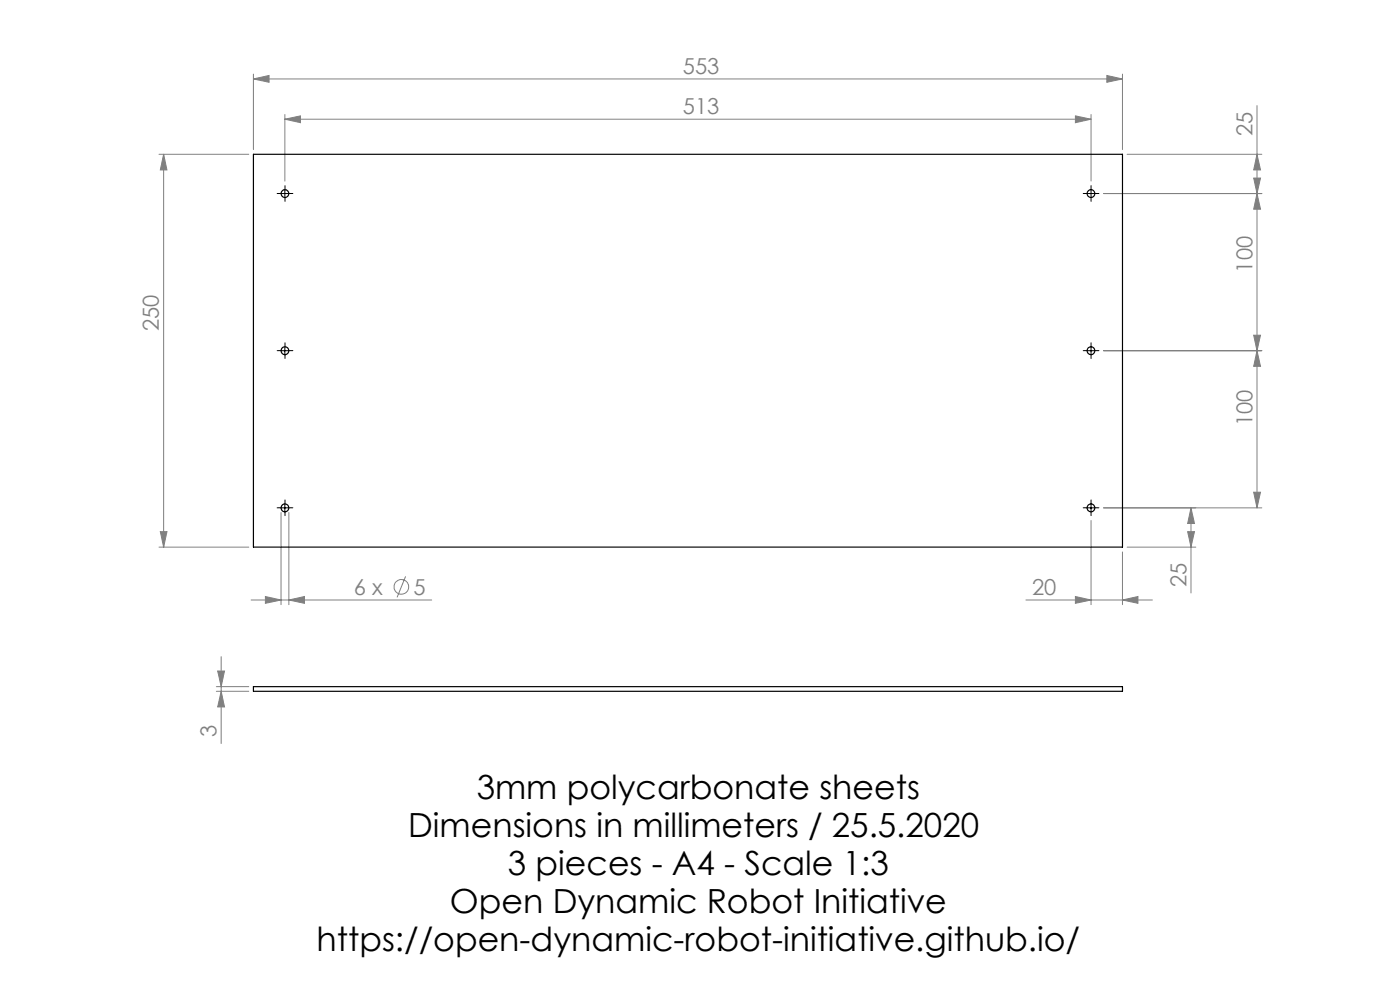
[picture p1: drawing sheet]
<svg xmlns="http://www.w3.org/2000/svg" width="297mm" height="210mm" viewBox="0 0 297 210" stroke-linecap="round" stroke-linejoin="round" font-family="sans-serif">
<g fill="none" stroke="#808080" stroke-width=".21">
<path d="M53.8 16.7l3.3-.7v1.5zM53.8 15.7v16M53.8 16.7h184.3M234.8 16l3.3 .7-3.3 .8zM238.1 15.7v16M33.7 32.7h19.1M34.7 32.7l.7 3.3h-1.4zM34.7 32.7v83.4M60.4 25.3l3.3-.7v1.4zM60.4 24.3v14.1M60.4 25.3h171.1M228.1 24.6l3.4 .7-3.4 .7z"/>
<path d="M231.5 24.3v14.1M239.1 32.7h28.6M266 37.8h1.4l-.7 3.3zM266.7 22.4v85.3M266.7 32.7l.7 3.3h-1.4zM266.7 41.1l.7 3.3h-1.4zM267.7 41.1h-33.6M234.1 74.4h33.6M266 71.1h1.4l-.7 3.3zM266.7 74.4l.7 3.3h-1.4zM33.7 116.1h19.1M34 112.8h1.4l-.7 3.3z"/>
<path d="M59.6 108.7v19.6M61.3 108.7v19.6M231.5 110.4v17.9M234.1 107.7h33.6M238.1 117.1v11.2M239.1 116.1h14.6M252 112.8h1.4l-.7 3.3zM252.7 107.7v18.1M252.7 107.7l.7 3.3h-1.4zM266 104.4h1.4l-.7 3.3zM46.9 139.3v18.4M53.3 127.3h38.3"/>
<path d="M56.3 126.5l3.3 .8-3.3 .7zM61.3 127.3l3.3-.8v1.5zM86 122.3l-1.8 4.4M217.6 127.3h26.9M228.1 126.5l3.4 .8-3.4 .7zM238.1 127.3l3.3-.8v1.5zM45.9 145.7h6.9M45.9 146.6h6.9M46.2 142.3h1.4l-.7 3.4zM46.9 146.6l.7 3.4h-1.4z"/>
<circle cx="85.1" cy="124.5" r="1.56"/>
</g>
<g fill="none" stroke="#000" stroke-width=".21" stroke-dasharray="15.2 1.3 1.3 1.3">
<path d="M59.6 41h-.8M60.5 40.2v-.8M60.5 41.9v.8M61.3 41h.8M230.6 41h-.8M231.5 40.2v-.8M231.5 41.9v.8M232.3 41h.8M59.6 74.4h-.8M60.5 73.5v-.8M60.5 75.2v.8M61.3 74.4h.8"/>
<path d="M230.6 74.4h-.8M231.5 73.5v-.8M231.5 75.2v.8M232.3 74.4h.8M59.6 107.7h-.8M60.5 106.9v-.9M60.5 108.5v.9M61.3 107.7h.8M230.6 107.7h-.8M231.5 106.9v-.9M231.5 108.5v.9M232.3 107.7h.8"/>
</g>
<path d="M59.6 41.1h1.7M60.4 40.2v1.7M230.6 41.1h1.7M231.5 40.2v1.7M59.6 74.4h1.7M60.4 73.6v1.6M230.6 74.4h1.7M231.5 73.6v1.6M59.6 107.7h1.7M60.4 106.9v1.7M230.6 107.7h1.7M231.5 106.9v1.7" fill="none" stroke="#000" stroke-width=".21"/>
<g fill="#808080">
<path d="M56.3 126.5l3.3 .8-3.3 .7zM61.3 127.3l3.3-.8v1.5zM60.4 25.3l3.3-.7v1.4zM228.1 24.6l3.4 .7-3.4 .7z"/>
<path d="M228.1 126.5l3.4 .8-3.4 .7zM238.1 127.3l3.3-.8v1.5z"/>
<path d="M234.8 16l3.3 .7-3.3 .8zM53.8 16.7l3.3-.7v1.5z"/>
<path d="M266 104.4h1.4l-.7 3.3zM266.7 74.4l.7 3.3h-1.4zM266 71.1h1.4l-.7 3.3zM266.7 41.1l.7 3.3h-1.4z"/>
<path d="M252 112.8h1.4l-.7 3.3zM252.7 107.7l.7 3.3h-1.4zM266 37.8h1.4l-.7 3.3zM266.7 32.7l.7 3.3h-1.4z"/>
<path d="M34.7 32.7l.7 3.3h-1.4zM34 112.8h1.4l-.7 3.3zM46.2 142.3h1.4l-.7 3.4zM46.9 146.6l.7 3.4h-1.4z"/>
</g>
<g fill="none" stroke="#000" stroke-width=".25">
<path d="M53.8 32.7h184.3v83.4h-184.3zM53.8 145.7h184.3v.9h-184.3z"/>
<circle cx="60.5" cy="41.1" r=".83"/>
<circle cx="231.4" cy="41.1" r=".82"/>
<circle cx="60.4" cy="74.4" r=".84"/>
<circle cx="231.4" cy="74.4" r=".82"/>
<circle cx="60.4" cy="107.7" r=".84"/>
<circle cx="231.5" cy="107.7" r=".84"/>
</g>
<g font-size="7.1">
<text x="101.1" y="169.6">3mm polycarbonate sheets</text>
<text x="86.6" y="177.6">Dimensions in millimeters / 25.5.2020</text>
<text x="107.8" y="185.7">3 pieces - A4 - Scale 1:3</text>
<text x="95.5" y="193.7">Open Dynamic Robot Initiative</text>
<text x="67.2" y="201.8">https://open-dynamic-robot-initiative.github.io/</text>
</g>
<g font-size="4.7" fill="#808080">
<text x="144.9" y="15.7">553</text>
<text x="144.9" y="24.3">513</text>
<text x="265.7" y="28.9" transform="rotate(-90 265.7 28.9)">25</text>
<text x="265.7" y="57.8" transform="rotate(-90 265.7 57.8)">100</text>
<text x="33.7" y="70.3" transform="rotate(-90 33.7 70.3)">250</text>
<text x="265.7" y="90.4" transform="rotate(-90 265.7 90.4)">100</text>
<text x="251.7" y="124.5" transform="rotate(-90 251.7 124.5)">25</text>
<text x="75" y="126.2">6 x</text>
<text x="87.7" y="126.2">5</text>
<text x="218.9" y="126.2">20</text>
<text x="45.9" y="156.4" transform="rotate(-90 45.9 156.4)">3</text>
</g>
</svg>
